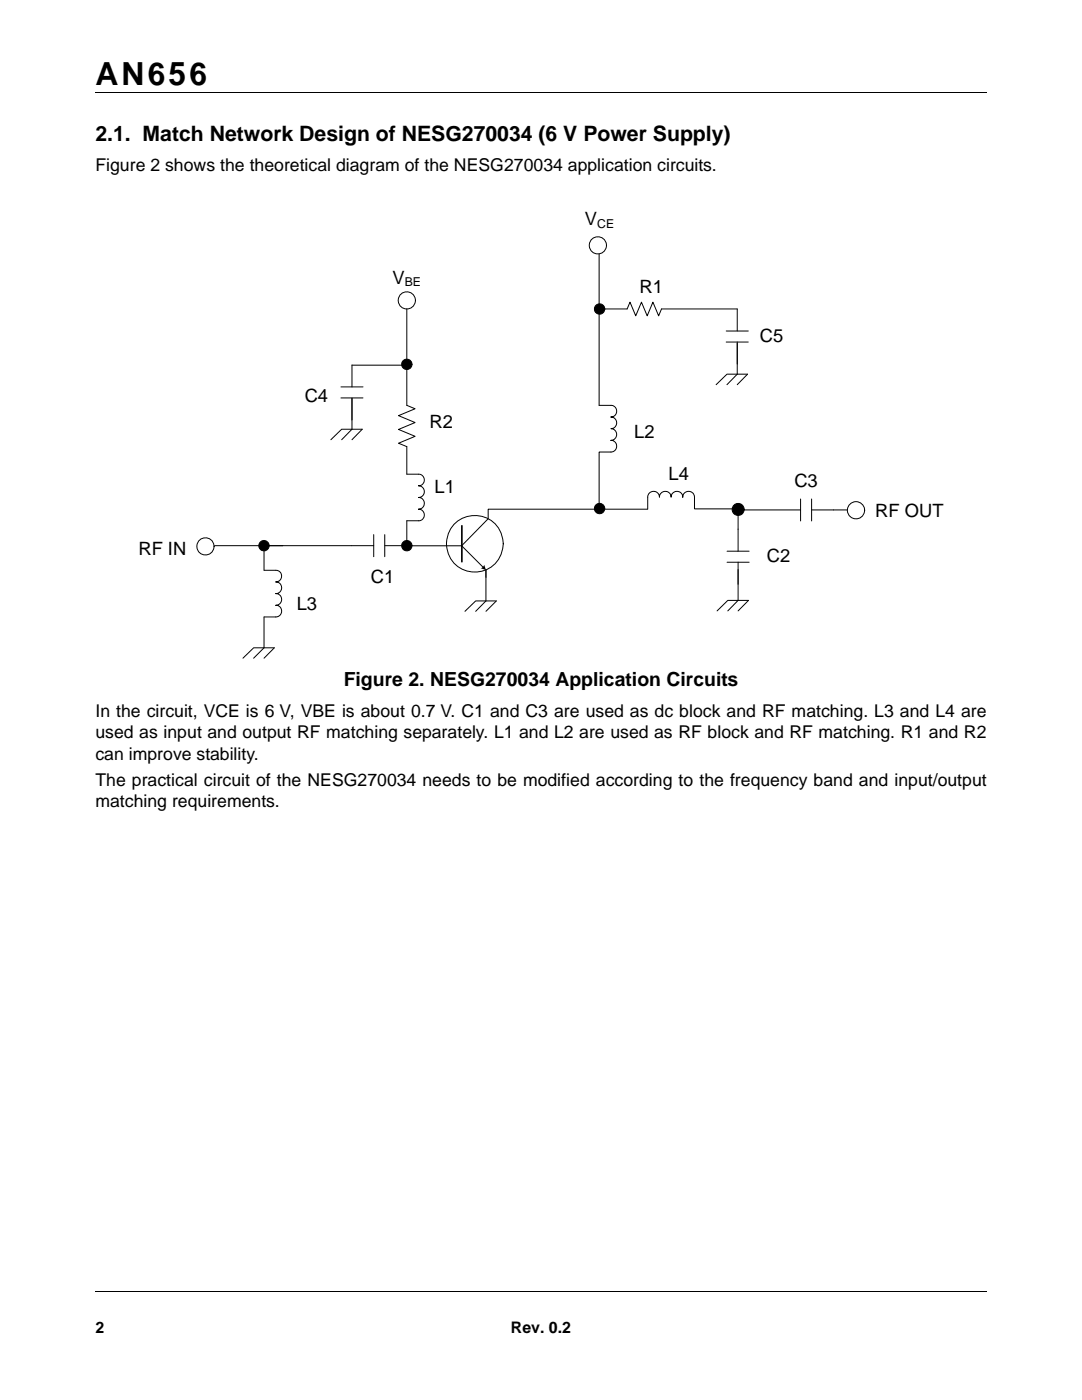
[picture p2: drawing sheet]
<svg xmlns="http://www.w3.org/2000/svg" width="216mm" height="279mm" viewBox="0 0 216 279" stroke-linecap="round" stroke-linejoin="round" font-family="sans-serif">
<path d="M19 18.4h177.8M19.1 257.8h177.8" fill="none" stroke="#000" stroke-width=".2"/>
<g fill="#fff">
<path d="M166.8 259.4h30.7v14.7h-30.7z"/>
<path d="M27.5 40.9h160.9v90.7h-160.9z"/>
</g>
<circle cx="94.8" cy="108.5" r="5.7" fill="#fff"/>
<g fill="none" stroke="#000" stroke-width=".2">
<path d="M68 77.2h4.4M68 79.4h4.4M70.2 72.8v4.4M70.2 79.4v4.4"/>
<circle cx="94.8" cy="108.5" r="5.7"/>
</g>
<path d="M70.2 85.7l-2 2.1z" fill="#fff"/>
<path d="M70.2 79.5v6.2l-2 2.1M125.1 61.7l.6-1.4 1.2 2.7 1.1-2.7 1.1 2.7 1.2-2.7 1.1 2.7 .6-1.3M66 87.8l2.2-2.1h4.1l-2.1 2.1M81.2 80.9l1.6 .7-3.3 1.4 3.3 1.3-3.3 1.4 3.3 1.4-3.3 1.4 1.7 .6" fill="none" stroke="#000" stroke-width=".2"/>
<circle cx="81.2" cy="60" r="1.72" fill="#fff"/>
<circle cx="81.2" cy="60" r="1.72" fill="none" stroke="#000" stroke-width=".2"/>
<circle cx="119.3" cy="49" r="1.72" fill="#fff"/>
<circle cx="119.3" cy="49" r="1.72" fill="none" stroke="#000" stroke-width=".2"/>
<circle cx="41" cy="109" r="1.72" fill="#fff"/>
<circle cx="41" cy="109" r="1.72" fill="none" stroke="#000" stroke-width=".2"/>
<circle cx="170.8" cy="101.8" r="1.72" fill="#fff"/>
<g fill="none" stroke="#000" stroke-width=".2">
<path d="M70.2 72.9h10M81.2 61.7v19.2M81.2 89.1v5.5h2.3a1.15 1.15 0 0 1 1.2 1.2 1.15 1.15 0 0 1-1.2 1.1 1.18 1.18 0 0 1 1.2 1.1 1.18 1.18 0 0 1-.9 1.3h-.3a1.15 1.15 0 0 1 1.1 1.5 1.14 1.14 0 0 1-1.1 .8 1.15 1.15 0 0 1 1.2 1.2 1.15 1.15 0 0 1-1.2 1.1h-2.3v5h-4.4M52.7 109.9v3.9M52.7 113.8h2.3a1.16 1.16 0 0 1 1.2 1.2 1.16 1.16 0 0 1-1.2 1.1 1.16 1.16 0 0 1 1.2 1.2 1.16 1.16 0 0 1-1.2 1.2 1.16 1.16 0 0 1 1.2 1.1 1.16 1.16 0 0 1-1.2 1.2 1.16 1.16 0 0 1 1.2 1.2 1.16 1.16 0 0 1-1.2 1.1h-2.3M53.7 108.9h20.9M74.6 106.7v4.4M76.8 106.7v4.4M146.6 100.7a1.2 1.2 0 0 1 1.7 .3 1.2 1.2 0 0 1-.3 1.6 1.2 1.2 0 0 1-1.7-.3l-.2-.4a1.14 1.14 0 0 1 .5-1.2z"/>
<circle cx="81.2" cy="72.7" r="1.03"/>
<circle cx="52.7" cy="108.9" r="1.03"/>
<circle cx="81.2" cy="108.9" r="1.03"/>
<circle cx="119.6" cy="101.5" r="1.03"/>
<circle cx="170.8" cy="101.8" r="1.72"/>
</g>
<g fill="#000">
<path d="M146.6 100.7a1.2 1.2 0 0 1 1.7 .3 1.2 1.2 0 0 1-.3 1.6 1.2 1.2 0 0 1-1.7-.3l-.2-.4a1.14 1.14 0 0 1 .5-1.2z" fill-rule="evenodd"/>
<circle cx="81.2" cy="72.7" r="1.03"/>
<circle cx="52.7" cy="108.9" r="1.03"/>
<circle cx="81.2" cy="108.9" r="1.03"/>
<circle cx="119.6" cy="101.5" r="1.03"/>
</g>
<path d="M50.6 131.4l2.1-2.1z" fill="#fff"/>
<path d="M42.8 108.9h13.7M92.1 108.9l4.3 4.3M97 113.8v1.4M97.4 103.5l-5.3 5.4h-9.9M129.2 101.6h-31.8v1.8M48.5 131.4l2.1-2.1h4.1l-2 2.1M52.7 123.1v6.2l-2.1 2.1" fill="none" stroke="#000" stroke-width=".2"/>
<path d="M92.2 104.9v7.2" fill="none" stroke="#000" stroke-width=".33"/>
<path d="M95.9 113.4l.3-.2 .4-.5 .4 1.1z" fill-rule="evenodd" fill="#000"/>
<path d="M97 119.9l-2.1 2.1z" fill="#fff"/>
<g fill="none" stroke="#000" stroke-width=".2">
<path d="M119.5 50.7v30.2l2.9 .1a1.22 1.22 0 0 1 .6 1.4v.1a1.09 1.09 0 0 1-1.1 .7 1.18 1.18 0 0 1 1.1 1 1.18 1.18 0 0 1-.6 1.3l-.5 .1a1.16 1.16 0 0 1 1.1 1.1 1.16 1.16 0 0 1-1.1 1.2 1.14 1.14 0 0 1 1.1 .9v.7a1.18 1.18 0 0 1-1.1 .7h-2.4v11.3M120.3 61.7h4.8M132 61.7h15.1v4.4M144.9 66.1h4.4M144.9 68.3h4.4M147.1 68.3v4.3M159.7 99.6v4.4M161.9 99.6v4.4M97 113.8v6.1l-2.1 2.1M129.2 101.6v-2.4a1.17 1.17 0 0 1 1.2-1.2 1.17 1.17 0 0 1 1.2 1.2 1.16 1.16 0 0 1 1.2-1.1 1.16 1.16 0 0 1 1.1 1.1 1.15 1.15 0 0 1 1.2-1.2 1.15 1.15 0 0 1 1.1 1.2 1.17 1.17 0 0 1 1.2-1.2 1.17 1.17 0 0 1 1.2 1.2v2.4h8.3M148.5 101.8h11.2M161.9 101.8h7.2"/>
<path d="M92.8 122l2.1-2.1h4.1l-2 2.1"/>
<circle cx="119.6" cy="61.7" r="1.03"/>
</g>
<circle cx="119.6" cy="61.7" r="1.03" fill="#000"/>
<path d="M147.1 74.7l-2 2.1z" fill="#fff"/>
<path d="M142.9 76.8l2.2-2.1h4.1l-2.1 2.1M147.1 68.5v6.2l-2 2.1M145.1 110h4.4M145.1 112.2h4.4M147.3 105.6v4.4M147.3 112.2v4.4" fill="none" stroke="#000" stroke-width=".2"/>
<path d="M147.3 119.8l-2.1 2.1z" fill="#fff"/>
<path d="M147.3 113.7v6.1l-2.1 2.1M147.3 102.8v2.8M143.1 121.9l2.1-2.1h4.2l-2.1 2.1" fill="none" stroke="#000" stroke-width=".2"/>
<text font-size="6.3" x="19" y="16.9">AN656</text>
<text font-size="4.2" x="19" y="28.2">2.1. Match Network Design of NESG270034 (6 V Power Supply)</text>
<text font-size="3.9" x="68.6" y="137">Figure 2. NESG270034 Application Circuits</text>
<g font-size="3.7">
<text x="116.7" y="44.9">V</text>
<text x="78.3" y="56.6">V</text>
<text x="127.6" y="58.5">R1</text>
<text x="151.6" y="68.3">C5</text>
<text x="60.8" y="80.2">C4</text>
<text x="85.7" y="85.4">R2</text>
<text x="126.5" y="87.5">L2</text>
<text x="133.4" y="95.7">L4</text>
<text x="86.7" y="98.5">L1</text>
<text x="158.5" y="97.1">C3</text>
<text x="174.7" y="103.3">RF OUT</text>
<text x="27.6" y="110.8">RF IN</text>
<text x="153" y="112.2">C2</text>
<text x="74" y="116.3">C1</text>
<text x="59.2" y="121.8">L3</text>
</g>
<g font-size="3.5">
<text x="19" y="34.1">Figure 2 shows the theoretical diagram of the NESG270034 application circuits.</text>
<text x="19" y="143.1">In the circuit, VCE is 6 V, VBE is about 0.7 V. C1 and C3 are used as dc block and RF matching. L3 and L4 are</text>
<text x="19" y="147.3">used as input and output RF matching separately. L1 and L2 are used as RF block and RF matching. R1 and R2</text>
<text x="19" y="151.6">can improve stability.</text>
<text x="19" y="156.9">The practical circuit of the NESG270034 needs to be modified according to the frequency band and input/output</text>
<text x="19" y="161.1">matching requirements.</text>
</g>
<g font-size="3.2">
<text x="19" y="266">2</text>
<text x="102" y="266">Rev. 0.2</text>
</g>
<g font-size="2.4">
<text x="119.2" y="45.4">CE</text>
<text x="80.8" y="57.1">BE</text>
</g>
</svg>
